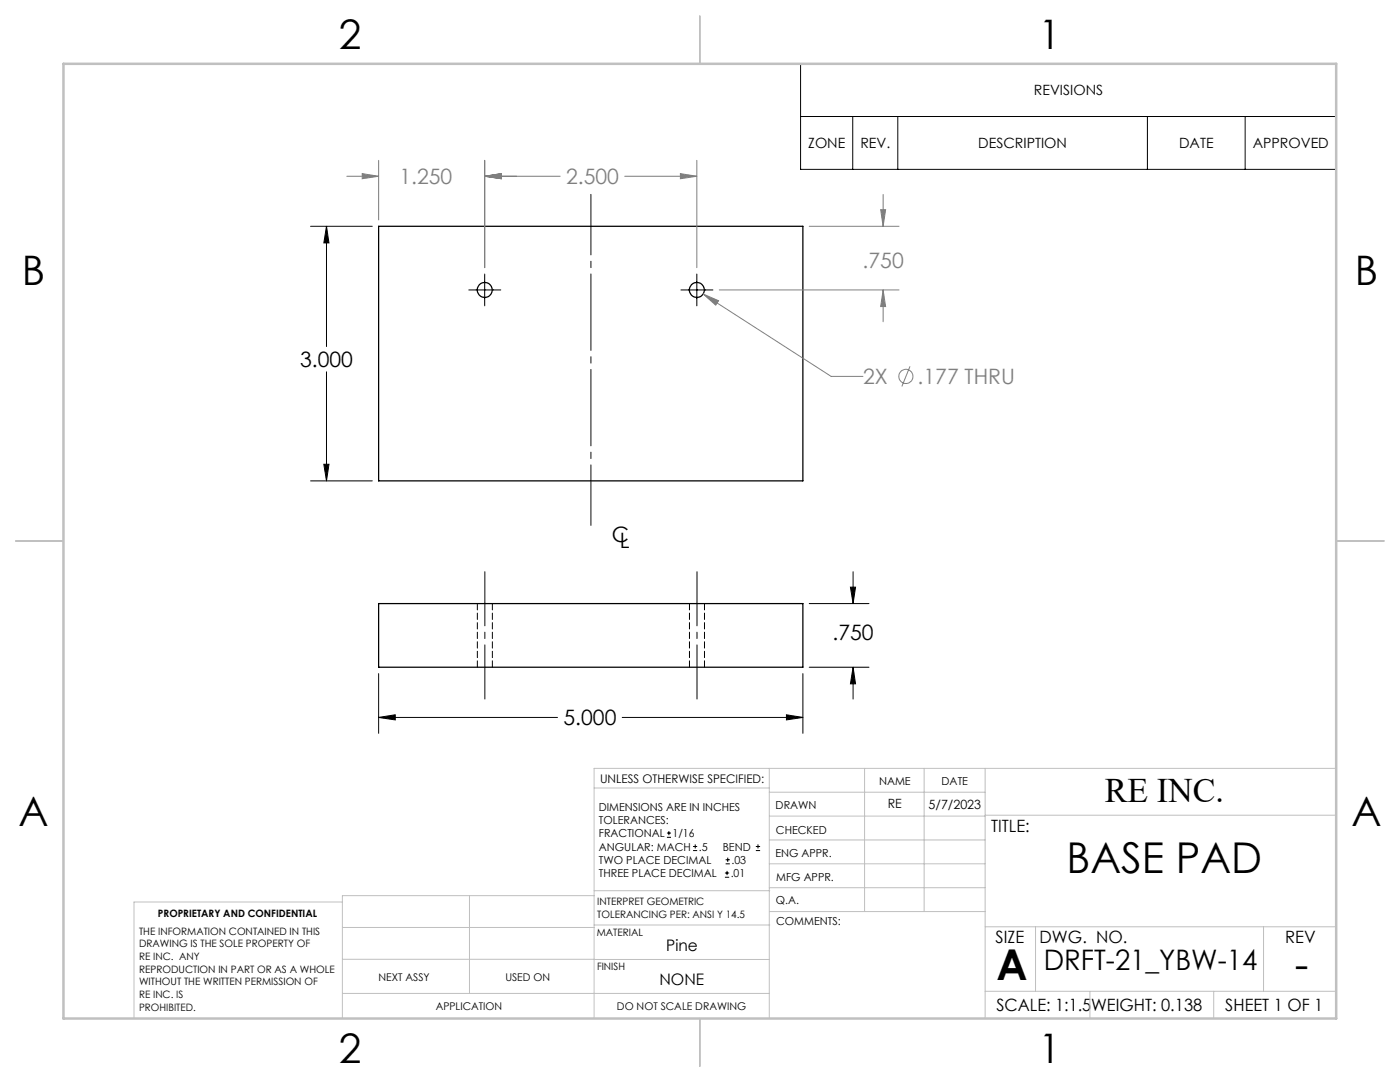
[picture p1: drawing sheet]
<svg xmlns="http://www.w3.org/2000/svg" width="279mm" height="216mm" viewBox="0 0 279 216" stroke-linecap="round" stroke-linejoin="round" font-family="sans-serif">
<g fill="none" stroke="#000" stroke-width=".25">
<path d="M75.6 45.2h84.6v50.8h-84.6zM75.6 120.4h84.6v12.7h-84.6z"/>
<circle cx="96.7" cy="57.9" r="1.48"/>
<circle cx="139.1" cy="57.9" r="1.48"/>
</g>
<path d="M95.3 120.4v12.7M98.3 133.1v-12.7M137.6 120.4v12.7M140.6 133.1v-12.7" fill="none" stroke="#000" stroke-width=".2" stroke-dasharray="1.3 .6"/>
<g fill="none" stroke="#808080" stroke-width=".2">
<path d="M69.2 35.2h6.4M72.3 34.6l3.3 .6-3.3 .5zM75.6 32v11.9M96.7 35.2l3.3-.6v1.1zM96.7 32v21.4M96.7 35.2h15.1M124.7 35.2h14.4M135.8 34.6l3.3 .6-3.3 .5zM139.1 32v21.4M176.2 38.8v6.4M140.3 58.7l3.1 1.3-.6 .9zM140.3 58.7l25.6 16.4h6.3"/>
<path d="M143.5 57.9h35.9M161.5 45.2h17.9M175.8 41.8h.9l-.5 3.4zM176.2 57.9l.5 3.3h-.9zM176.2 57.9v6.3M181.6 73.1l-1.6 4"/>
<circle cx="180.8" cy="75.1" r="1.41"/>
</g>
<g fill="none" stroke="#000" stroke-width=".2">
<path d="M159.8 12.7h106.9v21.1h-106.9zM159.8 23.2h106.9M170.2 23.2v10.6M179.2 23.2v10.6M229 23.2v10.6M248.5 23.2v10.6M62 45.2h12.3M65.2 45.2l.5 3.3h-1.1zM65.2 45.2v23.9M93.6 57.9h6.3M96.7 54.7v6.3M135.9 57.9h6.4"/>
<path d="M139.1 54.7v6.3M65.2 74.2v21.8M62 96h12.3M64.6 92.6h1.1l-.5 3.4zM169.7 117.2h1l-.4 3.2zM170.3 114.1v6.3M75.6 134.4v11.9M160.2 134.4v11.9M161.5 133.1h11.9M161.5 120.4h11.9M170.3 133.1l.4 3.4h-1zM170.3 133.1v6.4"/>
<path d="M75.6 143.2l3.3-.6v1.1zM75.6 143.2h35.7M124.2 143.2h36M157 142.6l3.2 .6-3.2 .5zM133.1 167.1h.8M133.1 166.2h.8M133.5 165.8v.9M138.3 169.7h.8M138.3 168.9h.8M138.7 168.5v.8M144.7 175h.8M144.7 174.2h.8"/>
<path d="M144.8 172.4h.9M144.8 171.6h.9M145.1 173.8v.8M145.2 171.1v.9M150.8 169.7h.9M150.8 168.9h.9M151.3 168.5v.8"/>
</g>
<path d="M117.9 104.8v-66" fill="none" stroke="#000" stroke-width=".2" stroke-dasharray="15.2 1.3 1.3 1.3" stroke-dashoffset="3.2"/>
<path d="M96.8 139.5v-25.4M139.1 139.5v-25.4" fill="none" stroke="#000" stroke-width=".2" stroke-dasharray="15.2 1.3 1.3 1.3" stroke-dashoffset="4.4"/>
<g fill="none" stroke="#c0c0c0" stroke-width=".2">
<path d="M118.6 157.2h34.9M153.5 153.3v49.9M153.5 158.1h43.1M172.5 153.3v28.6M184.4 153.3v28.6M196.6 153.3v49.9M266.7 153.3h-148.1v49.9M68.3 180h-41.6v23.2M93.7 178.7v19.5M118.6 178.7h-50.3v24.5M118.6 177.7h35M153.5 167.6h43.1"/>
<path d="M153.5 162.8h43.1M153.5 172.4h43.1M153.5 177.1h43.1M196.6 162.7h70.1M68.3 198.2h85.2M68.3 191.4l85.2 .1M68.3 185.1h50.3M118.6 184.6h35M153.6 181.9h43M196.6 197.8h70.1M196.6 184.9h70.1M206.7 184.9v12.9"/>
<path d="M217.5 197.8v5.4M242.2 197.8v5.4M252.2 184.9v12.9"/>
</g>
<path d="M139.7 3.2v9.5M3.1 107.9h9.6M266.7 107.9h9.5M139.7 203.2v9.6" fill="none" stroke="#c0c0c0" stroke-width=".25"/>
<path d="M12.7 12.7h254v190.5h-254z" fill="none" stroke="#c0c0c0" stroke-width=".5"/>
<path d="M65.2 45.2l.5 3.3h-1.1zM64.6 92.6h1.1l-.5 3.4zM170.3 133.1l.4 3.4h-1zM169.7 117.2h1l-.4 3.2zM75.6 143.2l3.3-.6v1.1zM157 142.6l3.2 .6-3.2 .5z" fill="#000"/>
<path d="M72.3 34.6l3.3 .6-3.3 .5zM96.7 35.2l3.3-.6v1.1zM175.8 41.8h.9l-.5 3.4zM176.2 57.9l.5 3.3h-.9zM140.3 58.7l2.5 2.2 .6-.9zM96.7 35.2l3.3-.6v1.1zM135.8 34.6l3.3 .6-3.3 .5z" fill="#808080"/>
<g font-size="8.5">
<text x="212.9" y="174.2">BASE PAD</text>
<text x="198.9" y="195.5">A</text>
<text x="258.4" y="195.4">-</text>
</g>
<g font-size="8.1">
<text x="67.6" y="9.7">2</text>
<text x="207.3" y="9.7">1</text>
<text x="4.4" y="57">B</text>
<text x="270.4" y="57">B</text>
<text x="3.7" y="164.9">A</text>
<text x="269.7" y="164.9">A</text>
<text x="67.6" y="212.2">2</text>
<text x="207.3" y="212.2">1</text>
</g>
<text font-size="6.9" x="220.5" y="160.1">RE INC.</text>
<text font-size="5.6" x="208.3" y="193.5">DRFT-21_YBW-14</text>
<g font-size="4.2" fill="#808080">
<text x="79.7" y="36.7">1.250</text>
<text x="113" y="36.7">2.500</text>
<text x="172.2" y="53.5">.750</text>
<text x="172.2" y="76.7">2X</text>
<text x="183.1" y="76.6">.177 THRU</text>
</g>
<g font-size="4.2">
<text x="59.9" y="73.2">3.000</text>
<text x="122.1" y="108.1">C</text>
<text x="123.7" y="109.3">L</text>
<text x="166.2" y="127.8">.750</text>
<text x="112.5" y="144.7">5.000</text>
</g>
<g font-size="3.4">
<text x="197.8" y="166">TITLE:</text>
<text x="198.7" y="188.1">SIZE</text>
<text x="207.5" y="188.1">DWG. NO.</text>
<text x="256.5" y="188.2">REV</text>
<text x="198.8" y="201.7">SCALE: 1:1.5</text>
<text x="217.7" y="201.8">WEIGHT: 0.138</text>
<text x="244.5" y="201.7">SHEET 1 OF 1</text>
</g>
<g font-size="3.2">
<text x="133" y="189.8">Pine</text>
<text x="131.6" y="196.6">NONE</text>
</g>
<g font-size="2.8">
<text x="206.3" y="19">REVISIONS</text>
<text x="161.3" y="29.6">ZONE</text>
<text x="171.7" y="29.6">REV.</text>
<text x="195.2" y="29.6">DESCRIPTION</text>
<text x="235.3" y="29.6">DATE</text>
<text x="250" y="29.6">APPROVED</text>
</g>
<g font-size="2.5">
<text x="177.2" y="161.3">RE</text>
<text x="185.3" y="161.4">5/7/2023</text>
</g>
<text font-size="2.4" x="119.8" y="156.2">UNLESS OTHERWISE SPECIFIED:</text>
<g font-size="2.2">
<text x="119.5" y="161.8">DIMENSIONS ARE IN INCHES</text>
<text x="154.8" y="161.4">DRAWN</text>
<text x="175.4" y="156.6">NAME</text>
<text x="187.9" y="156.7">DATE</text>
<text x="119.5" y="164.4">TOLERANCES:</text>
<text x="119.5" y="167.1">FRACTIONAL</text>
<text x="134.2" y="167.1">1/16</text>
<text x="154.9" y="166.3">CHECKED</text>
<text x="119.5" y="172.4">TWO PLACE DECIMAL</text>
<text x="119.5" y="169.7">ANGULAR: MACH</text>
<text x="139.5" y="169.7">.5</text>
<text x="144.2" y="169.7">BEND</text>
<text x="146" y="172.4">.03</text>
<text x="154.8" y="171">ENG APPR.</text>
<text x="119.5" y="175">THREE PLACE DECIMAL</text>
<text x="145.8" y="175">.01</text>
<text x="154.9" y="175.7">MFG APPR.</text>
<text x="154.9" y="180.4">Q.A.</text>
<text x="154.9" y="184.6">COMMENTS:</text>
</g>
<g font-size="2.1">
<text x="75.5" y="195.7">NEXT ASSY</text>
<text x="100.9" y="195.7">USED ON</text>
<text x="86.9" y="201.5">APPLICATION</text>
<text x="123.1" y="201.6">DO NOT SCALE DRAWING</text>
</g>
<g font-size="2">
<text x="31.5" y="182.9">PROPRIETARY AND CONFIDENTIAL</text>
<text x="119.2" y="180.6">INTERPRET GEOMETRIC</text>
<text x="119.2" y="183.1">TOLERANCING PER: ANSI Y 14.5</text>
<text x="27.8" y="186.5">THE INFORMATION CONTAINED IN THIS</text>
<text x="27.8" y="189">DRAWING IS THE SOLE PROPERTY OF</text>
<text x="27.8" y="191.6">RE INC. ANY</text>
<text x="119.1" y="186.7">MATERIAL</text>
<text x="27.8" y="194.1">REPRODUCTION IN PART OR AS A WHOLE</text>
<text x="27.8" y="196.6">WITHOUT THE WRITTEN PERMISSION OF</text>
<text x="119.1" y="193.5">FINISH</text>
<text x="27.8" y="199.1">RE INC. IS</text>
<text x="27.8" y="201.7">PROHIBITED.</text>
</g>
</svg>
